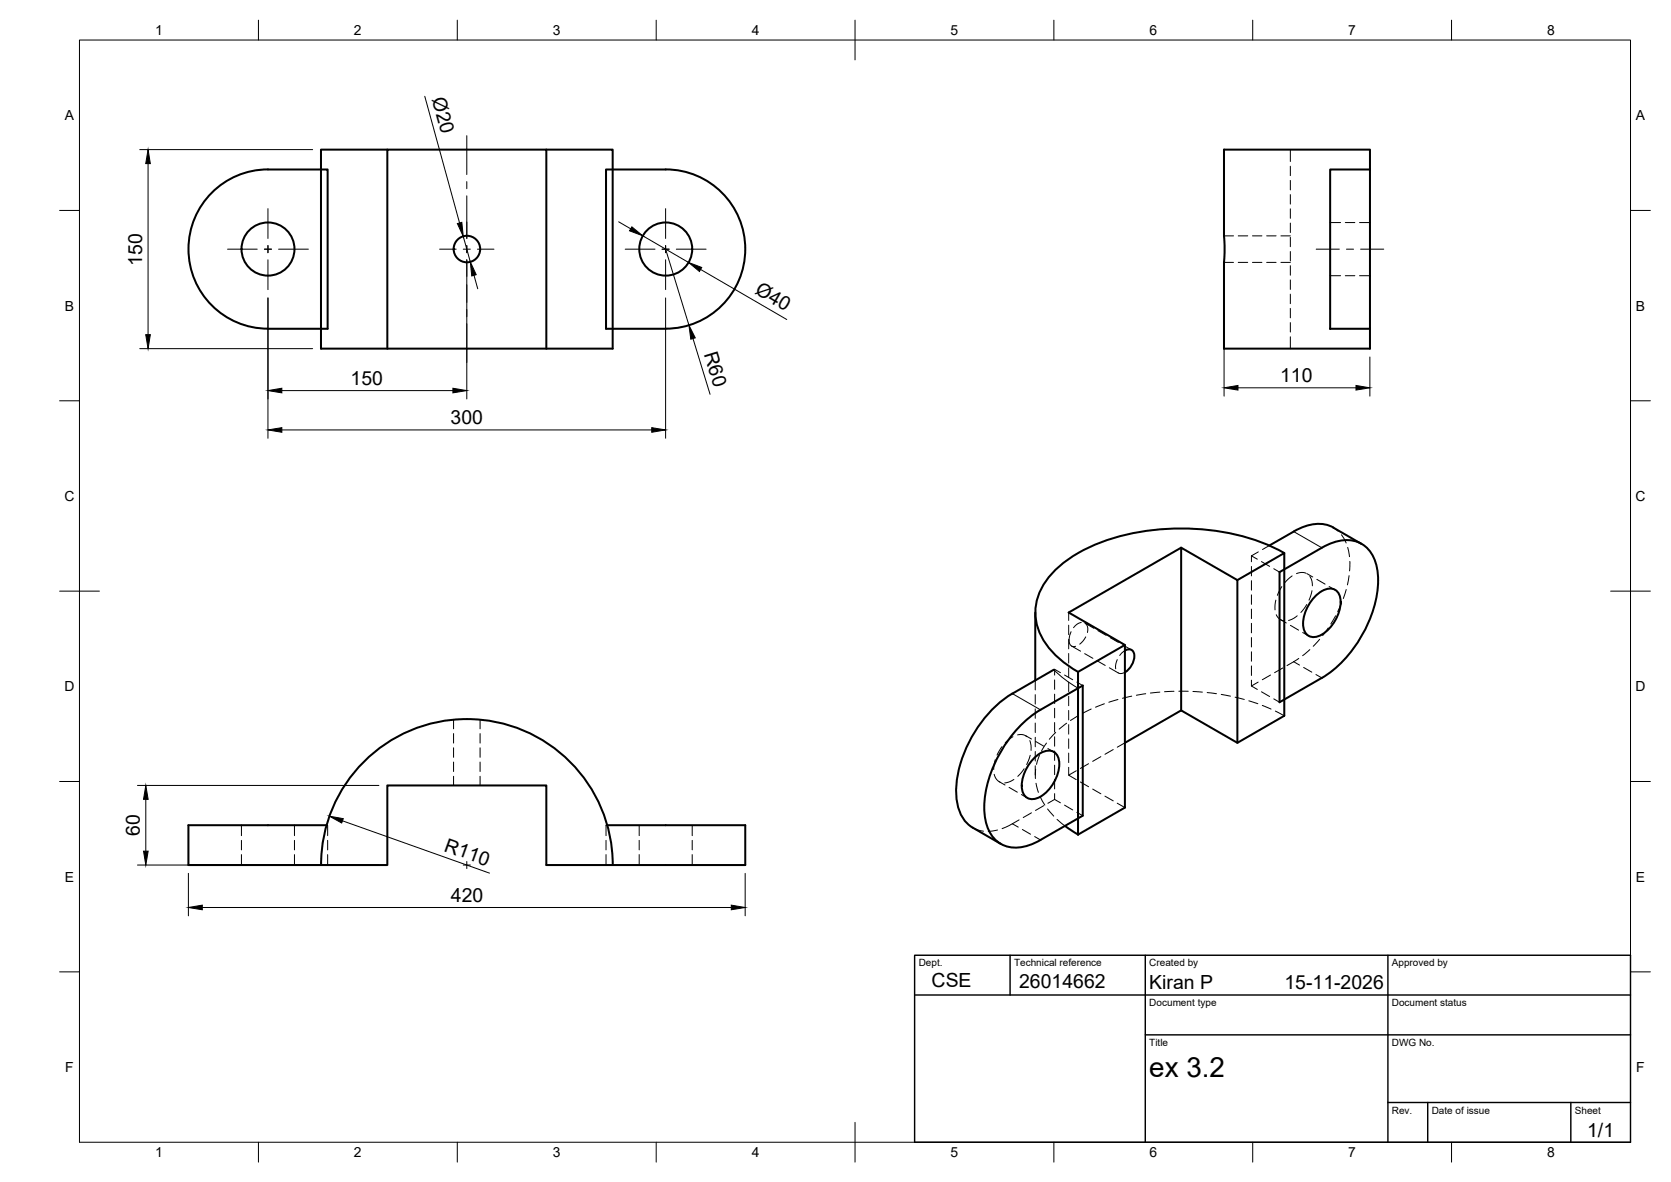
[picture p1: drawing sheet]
<svg xmlns="http://www.w3.org/2000/svg" width="420mm" height="297mm" viewBox="0 0 420 297" stroke-linecap="round" stroke-linejoin="round" font-family="sans-serif">
<!-- layer: Visible -->
<g fill="none" stroke="#000" stroke-width=".51">
<path d="M97.4 37.6h-16.7v50h73.4v-50h-16.7M67.4 42.6a20 20 0 0 0-20 20 20 20 0 0 0 20 20h15v-40h-15M167.4 42.6a20 20 0 0 1 20 20 20 20 0 0 1-20 20h-15v-40h15M334.5 42.6h10v40h-10zM344.5 42.6v-5h-36.7v21.7l.1 2.2-.1 26.1h36.7v-5M97.4 87.6v-50h40v50M297 137.6l-28.3 16.3 14.2 8.2v40.9l-11.8 6.7v-40.8l11.8-6.8M322.9 139a56.2 56.2 0 0 0-34.4-5.6 44.4 44.4 0 0 0-21.1 8.1 16 16 0 0 0-7 13.2 16.5 16.5 0 0 0 7 11.7l3.7 2.5M335.3 132.6l7 4.1M335.3 132.6a10 10 0 0 0-10 1l-6.1 3.5M260.3 153.9v17.1M311.1 145.8l11.8-6.8v40.9l-11.8 6.8-14.1-8.2-14.1 8.2"/>
<path d="M321.7 143.8l10.7-6.2a9.9 9.9 0 0 1 10-.9 10 10 0 0 1 4.1 9.2 31.2 31.2 0 0 1-14.1 24.5l-10.7 6.1zM330.9 149.7a4.6 4.6 0 0 1 4.5-1.6 3.6 3.6 0 0 1 1.6 4.1 10.1 10.1 0 0 1-5.5 7.7 2.79 2.79 0 0 1-2.9-.4 2.79 2.79 0 0 1-1-2.8 10.6 10.6 0 0 1 3.3-7zM254.6 174.3a31.1 31.1 0 0 0-14.2 25 10 10 0 0 0 4.2 8.7l7.1 4.1M265 168.3l-10.4 6M282.9 163.5a1.45 1.45 0 0 1 1.6-.2 1.45 1.45 0 0 1 .7 1.6 5.2 5.2 0 0 1-2.3 4M297 178.5v-40.9l14.1 8.2v40.9M256.4 182.5a24 24 0 0 1 5.2-4.1l10.6-6.1v32.7l-10.6 6.1a9.9 9.9 0 0 1-10 1 10 10 0 0 1-4.1-9.2 31.4 31.4 0 0 1 8.9-20.4zM260.1 190.4a4.6 4.6 0 0 1 4.6-1.6 3.6 3.6 0 0 1 1.6 4.1 10.1 10.1 0 0 1-5.5 7.7 2.79 2.79 0 0 1-2.9-.4 2.79 2.79 0 0 1-1-2.8 10.6 10.6 0 0 1 3.2-7zM80.7 217.4a36.7 36.7 0 0 1 36.7-36.7 36.7 36.7 0 0 1 36.7 36.7M82.1 207.4h-34.7v10h33.3M152.7 207.4h34.7v10h-50v-20h-40v20h-16.7M267.8 207.5l3.3 2.2"/>
<circle cx="67.4" cy="62.6" r="6.7"/>
<circle cx="117.4" cy="62.6" r="3.3"/>
<circle cx="167.4" cy="62.6" r="6.7"/>
</g>
<!-- layer: Hidden -->
<g fill="none" stroke="#000" stroke-width=".25">
<path d="M324.4 37.6v3M307.8 59.3h2.4M311.3 59.3h2.4M314.9 59.3h2.4M318.5 59.3h2.4M322.1 59.3h2.3M324.4 41.8v2.3M324.4 45.3v2.4M324.4 48.9v2.4M324.4 52.5v2.4M324.4 56.1v2.3M324.4 59.6v2.4"/>
<path d="M334.5 55.9h2.6M338.3 55.9h2.4M341.8 55.9h2.7M307.8 65.9h2.4M311.3 65.9h2.4M314.9 65.9h2.4M318.5 65.9h2.4M322.1 65.9h2.3M324.4 63.2v2.4M324.4 66.8v2.4M324.4 70.3v2.4M324.4 73.9v2.4"/>
<path d="M324.4 77.5v2.4M334.5 69.3h2.6M338.3 69.3h2.4M341.8 69.3h2.7M324.4 81.1v2.3M324.4 84.6v3M314.7 139.7l1.4 .8M314.7 139.7v1.5M316.4 138.7l-1.7 1M319.2 137.1l-1.8 1M335.3 132.6l1.2 .9M337.3 134.4l1.2 2"/>
<path d="M338.9 137.6l.4 2.3M268.7 153.9v2M268.7 157.1v2.4M269.3 158.8l-.5 1.8 .2 1.2a1.12 1.12 0 0 0 1.4 .6M271.9 156.4l-1.1 .5-.9 .8M272.8 156.6l2.2 1.3M273 156.7l.5 .8-.1 1.4M276.1 158.5l2 1.2M314.7 142.4v2.3M314.7 145.9v2.4M314.7 149.5v2.4M314.7 153.1v2.4"/>
<path d="M314.7 156.6v2.4M317.2 141.1l2 1.2M320.3 142.9l1.4 .9M320.8 150.8l-.2 2.5M320.9 154.5l.7 1 1.1 .5M321.9 155.7l1.5 .9M322.3 147.4l-1.1 2.2M324.5 157.1l2 1.3M324.9 144.7l-1.8 1.7M326.2 154.8l-.9 .6-1.3 .5M327.6 158.9l1.4 .9M328.4 144.1l-1.1-.2-1.3 .3"/>
<path d="M328.6 151.9l-1.5 2M328.6 144.2l1.5 .8M329.4 144.9l.5 1.2 .1 1.1M329.9 148.4l-.8 2.4M331.1 145.6l2.1 1.2M334 157.8l-1.4 1.9M334.2 147.4l1.5 .8M335.8 154.8l-1.2 2M337.3 151.5l-.9 2.2M338.5 148.2l-.7 2.2M339.2 144.7l-.4 2.3M339.4 141.1l-.1 2.4"/>
<path d="M260.3 171v2.4M260.3 174.6v2.3M260.3 178.1v2.4M265 168.3l.2-.1 1.4 .8M265.2 168.2v1.5M265.2 170.9v2.3M265.2 174.4v2.4M265.2 178v2.4M267.7 169.6l2 1.2M268.7 160.7v2.4M268.7 164.2v2.4M268.7 167.8v2.4"/>
<path d="M268.7 171.4v2.4M268.7 175v2.3M268.7 178.5v2.4M269.5 162.4l2.2 1.2M270.8 171.4l1.4 .9M271.2 179.8l-2 1.3M272.7 164.3l2.1 1.1M273 160l-.9 1.3-.6 .6M274.4 178.2l-2.2 1M275.8 166l2.1 1.2M277.7 176.9l-2.2 .8M278.9 167.8l2.3 1.3"/>
<path d="M279.2 160.3l2 1.1M280.9 165.8l-.4 1.3v1M281.1 175.8l-2.3 .7M282.3 162l2.2 1.3M282.9 169l-1.1 .3-.7-.2M282.9 163.5l-1.4 1.2M284.6 174.9l-2.4 .6M288.1 174.3l-2.4 .4M291.6 173.9l-2.3 .3M295.2 173.7l-2.4 .1M296.4 173.7h2.4M300 173.8l2.3 .1"/>
<path d="M303.5 174l2.4 .3M307.1 174.5l2.3 .4M310.6 175.2l2.3 .6M314 176.1l2.3 .8M314.7 172.4l1.4 .9M314.7 160.2v2.4M314.7 163.8v2.4M314.7 167.4v2.3M314.7 170.9v1.5M316.4 171.4l-1.7 1M317.2 173.8l2 1.2M317.4 177.3l2.2 .9"/>
<path d="M319.5 169.6l-2.1 1.2M320.3 175.6l1.4 .9M320.7 178.7l2.2 1.2M322.6 167.9l-2.1 1.1M326.6 165.5l-3 1.8M329.4 163.2l-1.9 1.6M331.8 160.7l-1.6 1.7M114 180.9v2.3M114 184.3v2.4M114 187.9v2.4M114 191.5v2.4M114 195.1v2.3"/>
<path d="M120.7 180.9v2.3M120.7 184.3v2.4M120.7 187.9v2.4M120.7 191.5v2.4M120.7 195.1v2.3M250 194.6l.6 1.3 .8 .6M250.3 190.9l-.4 2.5M251.2 196.4l1.5 .9M251.9 187.6l-1.2 2.2M253.7 197.9l2.1 1.2M254.7 185.1l-1.9 1.6M254.9 195.9l-.9 .5-1.4 .4"/>
<path d="M255.9 184.7l1.2-.1 1.1 .5M256.8 199.7l1.5 .8M257.5 193.2l-1.6 1.9M257.9 184.9l1.5 .8M258.9 186.1l.3 1.3v1.2M259 189.8l-.9 2.3M260.3 181.7v2.4M260.3 185.3v2.4M260.3 188.9v2.3M260.3 192.4v2.4M260.4 186.3l2 1.2M260.4 193.3l-.1 2.4"/>
<path d="M260.5 196.8l.6 2.3M261.4 189.8l-.8 2.3M263.1 186.7l-1.2 2.1M263.5 188.1l1.5 .9M265.2 181.6v2.4M265.2 185.2v2.3M265.2 188.7v2.4M265.2 192.3v2.4M265.2 195.9v2.4M265.2 199.4v1.5M265.5 184.1l-1.7 1.7M268.2 181.7l-1.9 1.5"/>
<path d="M268.7 182.1v2.4M268.7 185.7v2.4M268.7 189.3v2.3M268.7 192.8v2M270.6 193.7l-1.9 1.1 1.9 1.1M271.7 196.5l2 1.2M273.7 191.9l-2 1.2M274.7 198.3l2.1 1.2M276.8 190.1l-2.1 1.2M279.9 188.4l-2.1 1.2M282.9 186.7l-2 1.1M60.7 207.4v2.6"/>
<path d="M60.7 211.2v2.4M60.7 214.8v2.6M74 207.4v2.6M74 211.2v2.4M74 214.8v2.6M82.1 207.4h.3v2.6M82.4 211.2v2.4M82.4 214.8v2.6M152.4 211.2v2.4M152.4 214.8v2.6M152.7 207.4h-.3v2.6M160.7 207.4v2.6"/>
<path d="M160.7 211.2v2.4M160.7 214.8v2.6M174.1 207.4v2.6M174.1 211.2v2.4M174.1 214.8v2.6M244.6 208l1.3 .6 1.4 .3M250.8 208.6l-2.3 .3M256.2 206l-2.5 1.5-1.7 .7M259.4 204.3l-2.1 1.2M261.6 200.2l1.1 2.1M262.4 202.5l-2 1.2M263.4 203.3l1.5 1.8"/>
<path d="M265.2 200.9l-1.7 1M265.2 200.9l1.4 .8M265.8 205.9l2 1.7M267.7 202.3l2 1.2M270.8 204.1l1.4 .9M277.8 200.1l2.1 1.2M280.9 201.9l2 1.1"/>
</g>
<!-- layer: Hidden Narrow -->
<path d="M325.3 166.3l1.4 .8M327.8 167.7l2 1.2M330.9 169.5l1.5 .9M254.6 207l1.4 .9M257.1 208.5l2 1.1M260.2 210.2l1.4 .9" fill="none" stroke="#000" stroke-width=".25"/>
<!-- layer: Visible Narrow -->
<path d="M325.3 133.6l7.1 4.1M254.6 174.3l7 4.1M265 168.3a27.5 27.5 0 0 0 6.1 4.6" fill="none" stroke="#000" stroke-width=".25"/>
<!-- layer: BORDER -->
<g fill="none" stroke="#000" stroke-width=".25">
<path d="M20 10.1h390v276.9h-390zM65 5.1v5M115 5.1v5M165 5.1v5M215 5.1v10M265 5.1v5M315 5.1v5M365 5.1v5M15 52.9h5M410 52.9h5M15 100.7h5M410 100.7h5"/>
<path d="M15 148.6h10M405 148.6h10M15 196.4h5M410 196.4h5M15 244.2h5M410 244.2h5M65 287v5M115 287v5M165 287v5M215 282.1v9.9M265 287v5M315 287v5"/>
<path d="M365 287v5"/>
</g>
<!-- layer: TITLEBLOCK -->
<path d="M230 240.1h180v46.9h-180zM230 250h180M254 240.1v9.9M288 240.1v46.9M349 240.1v46.9M288 260.1h122M349 277.1h61M359 277.1v9.9M395 277.1v9.9" fill="none" stroke="#000" stroke-width=".36"/>
<!-- layer: Smart Centers -->
<g fill="none" stroke="#000" stroke-width=".25">
<path d="M117.4 34.1v9.8M67.4 52.4v7.5M117.4 45.6v1.8M117.4 49.2v10.7M167.4 52.4v7.5M57.2 62.6h7.5M66.5 62.6h1.8M67.4 61.7v1.8M67.4 65.3v7.5M70 62.6h7.5M110.5 62.6h4.2M116.5 62.6h1.8"/>
<path d="M117.4 61.7v1.8M117.4 65.3v10.7M117.4 77.8v1.8M120.1 62.6h4.1M157.2 62.6h7.5M166.5 62.6h1.8M167.4 61.7v1.8M167.4 65.3v7.5M170.1 62.6h7.4M330.9 62.6h5.9M338.6 62.6h1.7M342.1 62.6h5.8"/>
<path d="M117.4 81.4v9.7M116.5 217.4h1.8M117.4 216.5v1.8"/>
</g>
<!-- layer: FD_Dimensions -->
<g fill="none" stroke="#000" stroke-width=".25">
<path d="M35.1 37.6h43.5M106.8 24.2l8.7 31.8M37.2 41.1v43M116.5 59.4l1.8 6.4M155.6 55.7l3 1.8M161.6 59.3l11.5 6.7M67.4 74.9v35.2M117.4 71.6v28.7M119.2 69.2l.9 3.4M167.4 74.9v35.2M167.4 62.6l5.8 19.1M176.2 67.7l21.6 12.6"/>
<path d="M307.8 68v31.6M35.1 87.6h43.5M70.9 98.2h43M174.2 85.1l4.3 14M311.3 97.5h29.7M344.4 89.7v9.9M70.9 108h93M34.6 197.4h60.7M34.6 217.4h60.7M36.7 200.9v13M47.4 219.5v10.7M86.1 206.3l37 13.1"/>
<path d="M187.4 219.5v10.7M50.9 228.1h133"/>
</g>
<g fill="#000" stroke="#000" stroke-width=".25">
<path d="M37.2 37.6l.6 3.5h-1.2zM115 56.2l1.1-.3 .4 3.5zM158.9 57l2.7 2.3-3.3-1.3zM118.3 65.8l1.4 3.2-1.1 .3zM173.1 66l3.3 1.2-.5 1zM36.6 84.1h1.2l-.6 3.5zM67.4 98.2l3.5-.6v1.1zM113.9 97.6l3.5 .6-3.5 .5zM173.2 81.7l1.6 3.2-1.1 .3zM307.8 97.5l3.5-.6v1.1zM341 96.9l3.4 .6-3.4 .5zM67.4 108l3.5-.5v1.1z"/>
<path d="M163.9 107.5l3.5 .5-3.5 .6zM36.1 213.9h1.2l-.6 3.5zM36.7 197.4l.6 3.5h-1.2zM82.8 205.1l3.5 .6-.4 1.1zM47.4 228.1l3.5-.6v1.1zM183.9 227.5l3.5 .6-3.5 .5z"/>
</g>
<text font-size="7" x="289" y="270.6">ex 3.2</text>
<g font-size="4.9">
<text x="108.6" y="25" transform="rotate(75 108.6 25)">Ø20</text>
<text x="35.8" y="66.8" transform="rotate(-90 35.8 66.8)">150</text>
<text x="189.6" y="73.7" transform="rotate(30 189.6 73.7)">Ø40</text>
<text x="177" y="89" transform="rotate(73 177 89)">R60</text>
<text x="321.9" y="96">110</text>
<text x="88.1" y="96.7">150</text>
<text x="113.3" y="106.6">300</text>
<text x="35.2" y="210.1" transform="rotate(-90 35.2 210.1)">60</text>
<text x="111.5" y="213.7" transform="rotate(20 111.5 213.7)">R110</text>
<text x="113.4" y="226.6">420</text>
<text x="234.3" y="248">CSE</text>
<text x="256.3" y="248.3">26014662</text>
<text x="289" y="248.5">Kiran P</text>
<text x="323" y="248.5">15-11-2026</text>
<text x="399.1" y="285.7">1/1</text>
</g>
<g font-size="3.5">
<text x="39" y="8.8">1</text>
<text x="89" y="8.8">2</text>
<text x="139" y="8.8">3</text>
<text x="189" y="8.8">4</text>
<text x="239" y="8.8">5</text>
<text x="289" y="8.8">6</text>
<text x="339" y="8.8">7</text>
<text x="389" y="8.8">8</text>
<text x="16.3" y="30.2">A</text>
<text x="411.3" y="30.2">A</text>
<text x="16.3" y="78">B</text>
<text x="411.3" y="78">B</text>
<text x="16.2" y="125.9">C</text>
<text x="411.2" y="125.9">C</text>
<text x="16.2" y="173.7">D</text>
<text x="411.2" y="173.7">D</text>
<text x="16.3" y="221.6">E</text>
<text x="411.3" y="221.6">E</text>
<text x="16.4" y="269.4">F</text>
<text x="411.4" y="269.4">F</text>
<text x="39" y="290.8">1</text>
<text x="89" y="290.8">2</text>
<text x="139" y="290.8">3</text>
<text x="189" y="290.8">4</text>
<text x="239" y="290.8">5</text>
<text x="289" y="290.8">6</text>
<text x="339" y="290.8">7</text>
<text x="389" y="290.8">8</text>
</g>
<g font-size="2.5">
<text x="231" y="242.9">Dept.</text>
<text x="255" y="242.9">Technical reference</text>
<text x="289" y="242.9">Created by</text>
<text x="350" y="242.9">Approved by</text>
<text x="289" y="252.8">Document type</text>
<text x="350" y="252.8">Document status</text>
<text x="289" y="262.9">Title</text>
<text x="350" y="262.9">DWG No.</text>
<text x="350" y="279.9">Rev.</text>
<text x="360" y="279.9">Date of issue</text>
<text x="396" y="279.9">Sheet</text>
</g>
</svg>
